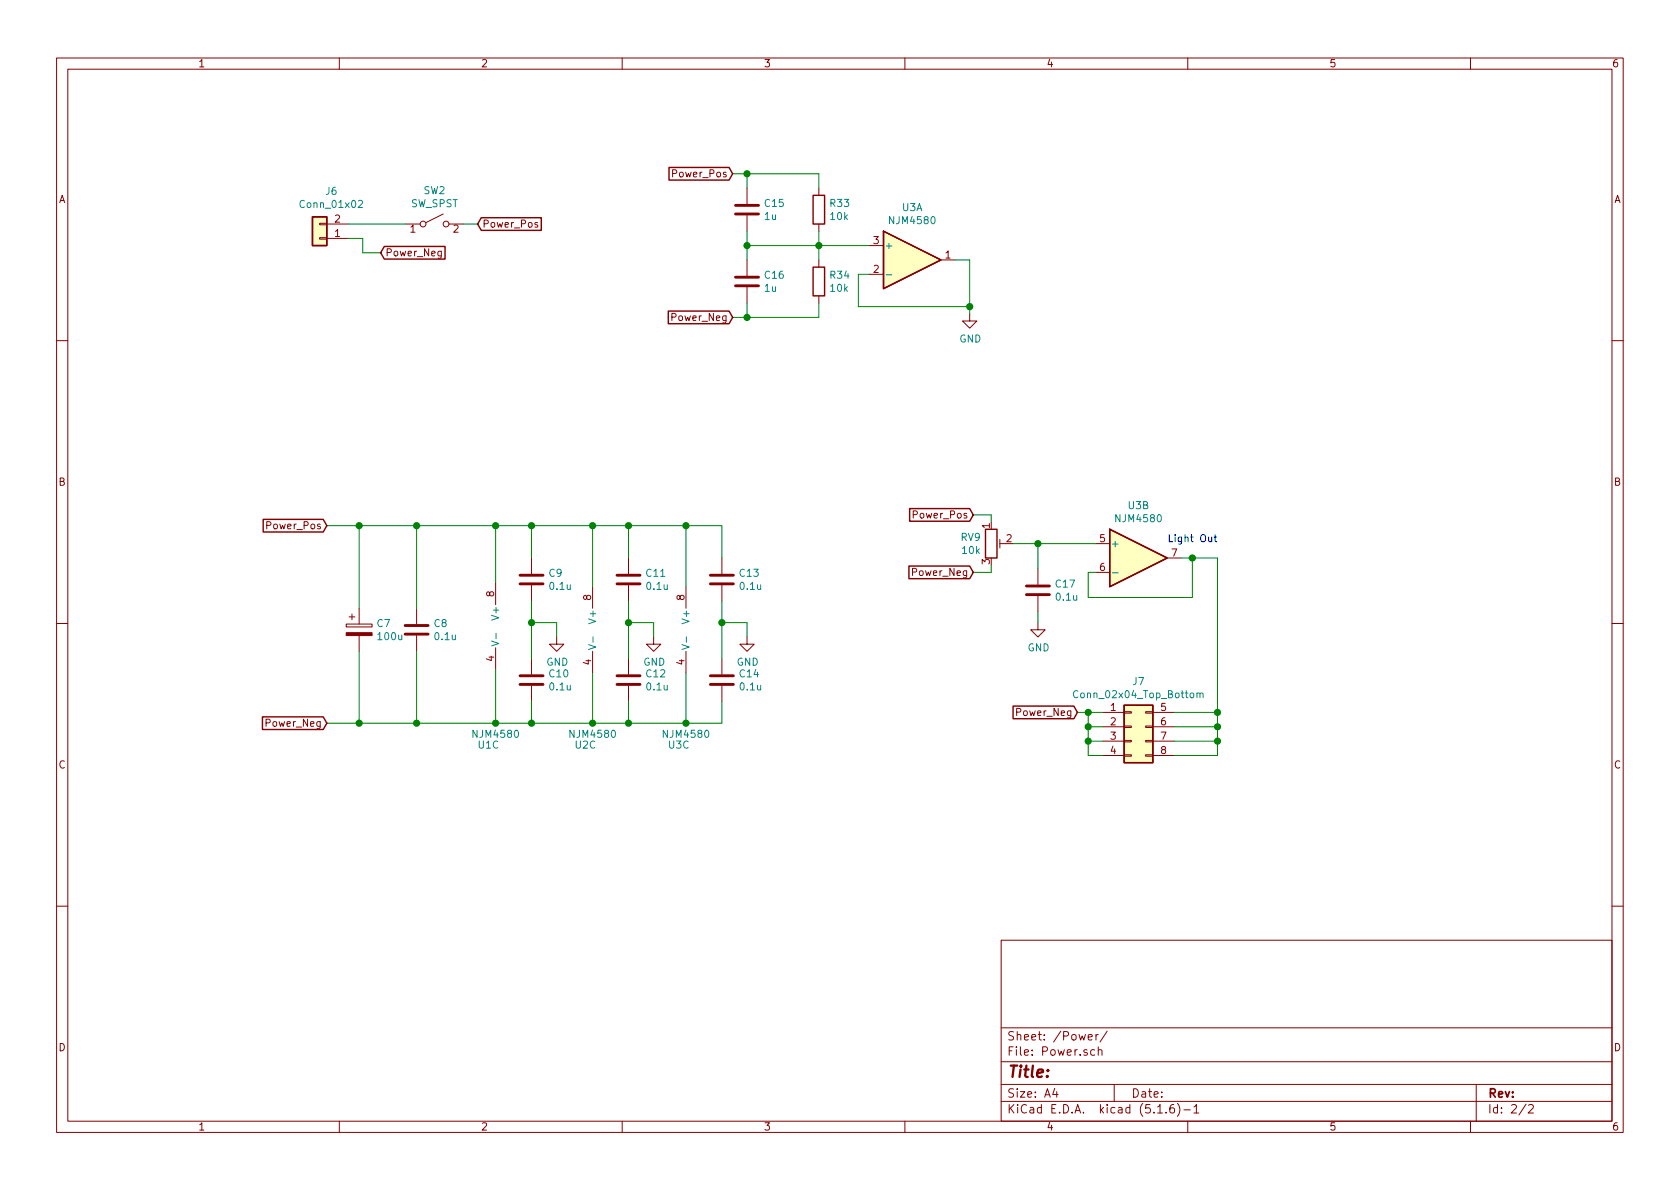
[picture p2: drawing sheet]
EESchema Schematic File Version 4
EELAYER 30 0
EELAYER END
$Descr A4 11693 8268
encoding utf-8
Sheet 2 2
Title ""
Date ""
Rev ""
Comp ""
Comment1 ""
Comment2 ""
Comment3 ""
Comment4 ""
$EndDescr
$Comp
L Amplifier_Operational:RC4558 U3
U 1 1
P 6350 1800
F 0 "U3" H 6350 2167 50  0000 C CNN
F 1 "NJM4580" H 6350 2076 50  0000 C CNN
F 2 "Package_SO:SO-8_3.9x4.9mm_P1.27mm" H 6350 1800 50  0001 C CNN
F 3 "http://www.ti.com/lit/ds/symlink/rc4558.pdf" H 6350 1800 50  0001 C CNN
	1    6350 1800
	1    0    0    -1  
$EndComp
$Comp
L Switch:SW_SPST SW2
U 1 1
P 3025 1550
F 0 "SW2" H 3025 1785 50  0000 C CNN
F 1 "SW_SPST" H 3025 1694 50  0000 C CNN
F 2 "Connector_JST:JST_XH_B2B-XH-A_1x02_P2.50mm_Vertical" H 3025 1550 50  0001 C CNN
F 3 "~" H 3025 1550 50  0001 C CNN
	1    3025 1550
	1    0    0    -1  
$EndComp
Text GLabel 2650 1750 2    50   Input ~ 0
Power_Neg
Text GLabel 3325 1550 2    50   Input ~ 0
Power_Pos
Wire Wire Line
	3325 1550 3225 1550
$Comp
L Amplifier_Operational:RC4558 U1
U 3 1
P 3550 4350
F 0 "U1" H 3400 3525 50  0000 C CNN
F 1 "NJM4580" H 3450 3600 50  0000 C CNN
F 2 "Package_SO:SO-8_3.9x4.9mm_P1.27mm" H 3550 4350 50  0001 C CNN
F 3 "http://www.ti.com/lit/ds/symlink/rc4558.pdf" H 3550 4350 50  0001 C CNN
	3    3550 4350
	1    0    0    -1  
$EndComp
$Comp
L Device:C C8
U 1 1
P 2900 4375
F 0 "C8" H 3015 4421 50  0000 L CNN
F 1 "0.1u" H 3015 4330 50  0000 L CNN
F 2 "Capacitor_SMD:C_0603_1608Metric_Pad1.05x0.95mm_HandSolder" H 2938 4225 50  0001 C CNN
F 3 "~" H 2900 4375 50  0001 C CNN
	1    2900 4375
	1    0    0    -1  
$EndComp
Text GLabel 2275 3650 0    50   Input ~ 0
Power_Pos
Text GLabel 2275 5025 0    50   Input ~ 0
Power_Neg
Wire Wire Line
	2275 3650 2500 3650
Wire Wire Line
	2500 3650 2500 4225
Wire Wire Line
	2500 4525 2500 5025
Wire Wire Line
	2500 5025 2275 5025
Wire Wire Line
	2500 5025 2900 5025
Wire Wire Line
	2900 5025 2900 4525
Connection ~ 2500 5025
Wire Wire Line
	2500 3650 2900 3650
Wire Wire Line
	2900 3650 2900 4225
Connection ~ 2500 3650
Wire Wire Line
	3450 3650 3450 4050
Connection ~ 2900 3650
Wire Wire Line
	3450 4650 3450 5025
Connection ~ 2900 5025
$Comp
L Device:R R33
U 1 1
P 5700 1450
F 0 "R33" H 5770 1496 50  0000 L CNN
F 1 "10k" H 5770 1405 50  0000 L CNN
F 2 "Resistor_SMD:R_0603_1608Metric_Pad1.05x0.95mm_HandSolder" V 5630 1450 50  0001 C CNN
F 3 "~" H 5700 1450 50  0001 C CNN
	1    5700 1450
	1    0    0    -1  
$EndComp
$Comp
L Device:R R34
U 1 1
P 5700 1950
F 0 "R34" H 5770 1996 50  0000 L CNN
F 1 "10k" H 5770 1905 50  0000 L CNN
F 2 "Resistor_SMD:R_0603_1608Metric_Pad1.05x0.95mm_HandSolder" V 5630 1950 50  0001 C CNN
F 3 "~" H 5700 1950 50  0001 C CNN
	1    5700 1950
	1    0    0    -1  
$EndComp
$Comp
L Device:C C16
U 1 1
P 5200 1950
F 0 "C16" H 5315 1996 50  0000 L CNN
F 1 "1u" H 5315 1905 50  0000 L CNN
F 2 "Capacitor_SMD:C_0603_1608Metric_Pad1.05x0.95mm_HandSolder" H 5238 1800 50  0001 C CNN
F 3 "~" H 5200 1950 50  0001 C CNN
	1    5200 1950
	1    0    0    -1  
$EndComp
$Comp
L Device:C C15
U 1 1
P 5200 1450
F 0 "C15" H 5315 1496 50  0000 L CNN
F 1 "1u" H 5315 1405 50  0000 L CNN
F 2 "Capacitor_SMD:C_0603_1608Metric_Pad1.05x0.95mm_HandSolder" H 5238 1300 50  0001 C CNN
F 3 "~" H 5200 1450 50  0001 C CNN
	1    5200 1450
	1    0    0    -1  
$EndComp
Wire Wire Line
	5200 1600 5200 1700
Wire Wire Line
	5700 1800 5700 1700
Wire Wire Line
	6050 1700 5700 1700
Connection ~ 5700 1700
Wire Wire Line
	5700 1700 5700 1600
Wire Wire Line
	5700 1700 5200 1700
Connection ~ 5200 1700
Wire Wire Line
	5200 1700 5200 1800
Text GLabel 5100 2200 0    50   Input ~ 0
Power_Neg
Text GLabel 5100 1200 0    50   Input ~ 0
Power_Pos
Wire Wire Line
	5100 1200 5200 1200
Wire Wire Line
	5200 1200 5200 1300
Wire Wire Line
	5100 2200 5200 2200
Wire Wire Line
	5200 2200 5200 2100
Wire Wire Line
	5200 2200 5700 2200
Wire Wire Line
	5700 2200 5700 2100
Connection ~ 5200 2200
Wire Wire Line
	5700 1300 5700 1200
Wire Wire Line
	5700 1200 5200 1200
Connection ~ 5200 1200
Wire Wire Line
	6050 1900 5975 1900
Wire Wire Line
	5975 1900 5975 2125
Wire Wire Line
	5975 2125 6750 2125
Wire Wire Line
	6750 2125 6750 1800
Wire Wire Line
	6750 1800 6650 1800
$Comp
L power:GND #PWR021
U 1 1
P 6750 2175
F 0 "#PWR021" H 6750 1925 50  0001 C CNN
F 1 "GND" H 6755 2002 50  0000 C CNN
F 2 "" H 6750 2175 50  0001 C CNN
F 3 "" H 6750 2175 50  0001 C CNN
	1    6750 2175
	1    0    0    -1  
$EndComp
Wire Wire Line
	6750 2175 6750 2125
Connection ~ 6750 2125
$Comp
L Device:CP C7
U 1 1
P 2500 4375
F 0 "C7" H 2618 4421 50  0000 L CNN
F 1 "100u" H 2618 4330 50  0000 L CNN
F 2 "Capacitor_THT:CP_Radial_D6.3mm_P2.50mm" H 2538 4225 50  0001 C CNN
F 3 "~" H 2500 4375 50  0001 C CNN
	1    2500 4375
	1    0    0    -1  
$EndComp
Connection ~ 3450 3650
Connection ~ 3450 5025
$Comp
L Amplifier_Operational:RC4558 U?
U 2 1
P 7925 3875
AR Path="/5FF19929" Ref="U?"  Part="2" 
AR Path="/5FED81BD/5FF19929" Ref="U3"  Part="2" 
F 0 "U3" H 7925 4242 50  0000 C CNN
F 1 "NJM4580" H 7925 4151 50  0000 C CNN
F 2 "Package_SO:SO-8_3.9x4.9mm_P1.27mm" H 7925 3875 50  0001 C CNN
F 3 "http://www.ti.com/lit/ds/symlink/rc4558.pdf" H 7925 3875 50  0001 C CNN
	2    7925 3875
	1    0    0    -1  
$EndComp
Wire Wire Line
	7625 3975 7575 3975
Wire Wire Line
	7575 3975 7575 4150
Wire Wire Line
	7575 4150 8300 4150
Wire Wire Line
	8300 4150 8300 3875
Wire Wire Line
	8300 3875 8225 3875
Wire Wire Line
	7050 3775 7225 3775
$Comp
L Device:R_POT_TRIM RV?
U 1 1
P 6900 3775
AR Path="/5FF19935" Ref="RV?"  Part="1" 
AR Path="/5FED81BD/5FF19935" Ref="RV9"  Part="1" 
F 0 "RV9" H 6830 3821 50  0000 R CNN
F 1 "10k" H 6830 3730 50  0000 R CNN
F 2 "Potentiometer_THT:Potentiometer_Bourns_3296W_Vertical" H 6900 3775 50  0001 C CNN
F 3 "~" H 6900 3775 50  0001 C CNN
	1    6900 3775
	1    0    0    -1  
$EndComp
Text GLabel 6775 3975 0    50   Input ~ 0
Power_Neg
Text GLabel 6775 3575 0    50   Input ~ 0
Power_Pos
Wire Wire Line
	6775 3575 6900 3575
Wire Wire Line
	6900 3575 6900 3625
Wire Wire Line
	6775 3975 6900 3975
Wire Wire Line
	6900 3975 6900 3925
$Comp
L Connector_Generic:Conn_02x04_Top_Bottom J?
U 1 1
P 7875 5050
AR Path="/5FF19941" Ref="J?"  Part="1" 
AR Path="/5FED81BD/5FF19941" Ref="J7"  Part="1" 
F 0 "J7" H 7925 5367 50  0000 C CNN
F 1 "Conn_02x04_Top_Bottom" H 7925 5276 50  0000 C CNN
F 2 "Connector_PinSocket_2.54mm:PinSocket_2x04_P2.54mm_Vertical" H 7875 5050 50  0001 C CNN
F 3 "~" H 7875 5050 50  0001 C CNN
	1    7875 5050
	1    0    0    -1  
$EndComp
Text GLabel 7500 4950 0    50   Input ~ 0
Power_Neg
Wire Wire Line
	7500 4950 7575 4950
Wire Wire Line
	7675 5250 7575 5250
Wire Wire Line
	7575 5250 7575 5150
Connection ~ 7575 4950
Wire Wire Line
	7575 4950 7675 4950
Wire Wire Line
	7675 5050 7575 5050
Connection ~ 7575 5050
Wire Wire Line
	7575 5050 7575 4950
Wire Wire Line
	7675 5150 7575 5150
Connection ~ 7575 5150
Wire Wire Line
	7575 5150 7575 5050
Wire Wire Line
	8300 3875 8475 3875
Wire Wire Line
	8475 3875 8475 4950
Wire Wire Line
	8475 4950 8175 4950
Connection ~ 8300 3875
Wire Wire Line
	8175 5050 8475 5050
Wire Wire Line
	8475 5050 8475 4950
Connection ~ 8475 4950
Wire Wire Line
	8175 5150 8475 5150
Wire Wire Line
	8475 5150 8475 5050
Connection ~ 8475 5050
Wire Wire Line
	8175 5250 8475 5250
Wire Wire Line
	8475 5250 8475 5150
Connection ~ 8475 5150
Text Notes 8125 3775 0    50   ~ 0
Light Out
$Comp
L Device:C C17
U 1 1
P 7225 4100
F 0 "C17" H 7340 4146 50  0000 L CNN
F 1 "0.1u" H 7340 4055 50  0000 L CNN
F 2 "Capacitor_SMD:C_0603_1608Metric_Pad1.05x0.95mm_HandSolder" H 7263 3950 50  0001 C CNN
F 3 "~" H 7225 4100 50  0001 C CNN
	1    7225 4100
	1    0    0    -1  
$EndComp
$Comp
L power:GND #PWR022
U 1 1
P 7225 4325
F 0 "#PWR022" H 7225 4075 50  0001 C CNN
F 1 "GND" H 7230 4152 50  0000 C CNN
F 2 "" H 7225 4325 50  0001 C CNN
F 3 "" H 7225 4325 50  0001 C CNN
	1    7225 4325
	1    0    0    -1  
$EndComp
Wire Wire Line
	7225 4325 7225 4250
Wire Wire Line
	7225 3950 7225 3775
Connection ~ 7225 3775
Wire Wire Line
	7225 3775 7625 3775
$Comp
L Device:C C9
U 1 1
P 3700 4025
F 0 "C9" H 3815 4071 50  0000 L CNN
F 1 "0.1u" H 3815 3980 50  0000 L CNN
F 2 "Capacitor_SMD:C_0603_1608Metric_Pad1.05x0.95mm_HandSolder" H 3738 3875 50  0001 C CNN
F 3 "~" H 3700 4025 50  0001 C CNN
	1    3700 4025
	1    0    0    -1  
$EndComp
$Comp
L power:GND #PWR018
U 1 1
P 3875 4425
F 0 "#PWR018" H 3875 4175 50  0001 C CNN
F 1 "GND" H 3880 4252 50  0000 C CNN
F 2 "" H 3875 4425 50  0001 C CNN
F 3 "" H 3875 4425 50  0001 C CNN
	1    3875 4425
	1    0    0    -1  
$EndComp
$Comp
L Device:C C10
U 1 1
P 3700 4725
F 0 "C10" H 3815 4771 50  0000 L CNN
F 1 "0.1u" H 3815 4680 50  0000 L CNN
F 2 "Capacitor_SMD:C_0603_1608Metric_Pad1.05x0.95mm_HandSolder" H 3738 4575 50  0001 C CNN
F 3 "~" H 3700 4725 50  0001 C CNN
	1    3700 4725
	1    0    0    -1  
$EndComp
Wire Wire Line
	3700 4875 3700 5025
Connection ~ 3700 5025
Wire Wire Line
	3700 5025 3450 5025
Wire Wire Line
	3700 4575 3700 4325
Wire Wire Line
	3700 3875 3700 3650
Connection ~ 3700 3650
Wire Wire Line
	3700 3650 3450 3650
Wire Wire Line
	3875 4425 3875 4325
Wire Wire Line
	3875 4325 3700 4325
Connection ~ 3700 4325
Wire Wire Line
	3700 4325 3700 4175
Wire Wire Line
	3450 5025 2900 5025
Wire Wire Line
	2900 3650 3450 3650
Wire Wire Line
	4375 4325 4375 4175
Connection ~ 4375 4325
Wire Wire Line
	4550 4325 4375 4325
Wire Wire Line
	4550 4425 4550 4325
Wire Wire Line
	4375 3875 4375 3650
Wire Wire Line
	4375 4575 4375 4325
$Comp
L Device:C C12
U 1 1
P 4375 4725
F 0 "C12" H 4490 4771 50  0000 L CNN
F 1 "0.1u" H 4490 4680 50  0000 L CNN
F 2 "Capacitor_SMD:C_0603_1608Metric_Pad1.05x0.95mm_HandSolder" H 4413 4575 50  0001 C CNN
F 3 "~" H 4375 4725 50  0001 C CNN
	1    4375 4725
	1    0    0    -1  
$EndComp
$Comp
L power:GND #PWR019
U 1 1
P 4550 4425
F 0 "#PWR019" H 4550 4175 50  0001 C CNN
F 1 "GND" H 4555 4252 50  0000 C CNN
F 2 "" H 4550 4425 50  0001 C CNN
F 3 "" H 4550 4425 50  0001 C CNN
	1    4550 4425
	1    0    0    -1  
$EndComp
$Comp
L Device:C C11
U 1 1
P 4375 4025
F 0 "C11" H 4490 4071 50  0000 L CNN
F 1 "0.1u" H 4490 3980 50  0000 L CNN
F 2 "Capacitor_SMD:C_0603_1608Metric_Pad1.05x0.95mm_HandSolder" H 4413 3875 50  0001 C CNN
F 3 "~" H 4375 4025 50  0001 C CNN
	1    4375 4025
	1    0    0    -1  
$EndComp
Wire Wire Line
	4125 3650 3700 3650
Wire Wire Line
	4125 5025 3700 5025
Wire Wire Line
	4125 3650 4375 3650
Wire Wire Line
	4125 5025 4375 5025
$Comp
L Amplifier_Operational:RC4558 U2
U 3 1
P 4225 4375
F 0 "U2" H 4075 3575 50  0000 C CNN
F 1 "NJM4580" H 4125 3650 50  0000 C CNN
F 2 "Package_SO:SO-8_3.9x4.9mm_P1.27mm" H 4225 4375 50  0001 C CNN
F 3 "http://www.ti.com/lit/ds/symlink/rc4558.pdf" H 4225 4375 50  0001 C CNN
	3    4225 4375
	1    0    0    -1  
$EndComp
Wire Wire Line
	4125 4075 4125 3650
Wire Wire Line
	4125 4675 4125 5025
Connection ~ 4125 3650
Connection ~ 4125 5025
Connection ~ 4375 3650
Connection ~ 4375 5025
Wire Wire Line
	4375 4875 4375 5025
Wire Wire Line
	4375 3650 4775 3650
Wire Wire Line
	4375 5025 4775 5025
$Comp
L Amplifier_Operational:RC4558 U3
U 3 1
P 4875 4375
F 0 "U3" H 4725 3575 50  0000 C CNN
F 1 "NJM4580" H 4775 3650 50  0000 C CNN
F 2 "Package_SO:SO-8_3.9x4.9mm_P1.27mm" H 4875 4375 50  0001 C CNN
F 3 "http://www.ti.com/lit/ds/symlink/rc4558.pdf" H 4875 4375 50  0001 C CNN
	3    4875 4375
	1    0    0    -1  
$EndComp
Wire Wire Line
	4775 3650 4775 4075
Wire Wire Line
	4775 5025 4775 4675
Wire Wire Line
	5025 4325 5025 4175
Connection ~ 5025 4325
Wire Wire Line
	5200 4325 5025 4325
Wire Wire Line
	5200 4425 5200 4325
Wire Wire Line
	5025 3875 5025 3650
Wire Wire Line
	5025 4575 5025 4325
$Comp
L Device:C C14
U 1 1
P 5025 4725
F 0 "C14" H 5140 4771 50  0000 L CNN
F 1 "0.1u" H 5140 4680 50  0000 L CNN
F 2 "Capacitor_SMD:C_0603_1608Metric_Pad1.05x0.95mm_HandSolder" H 5063 4575 50  0001 C CNN
F 3 "~" H 5025 4725 50  0001 C CNN
	1    5025 4725
	1    0    0    -1  
$EndComp
$Comp
L power:GND #PWR020
U 1 1
P 5200 4425
F 0 "#PWR020" H 5200 4175 50  0001 C CNN
F 1 "GND" H 5205 4252 50  0000 C CNN
F 2 "" H 5200 4425 50  0001 C CNN
F 3 "" H 5200 4425 50  0001 C CNN
	1    5200 4425
	1    0    0    -1  
$EndComp
$Comp
L Device:C C13
U 1 1
P 5025 4025
F 0 "C13" H 5140 4071 50  0000 L CNN
F 1 "0.1u" H 5140 3980 50  0000 L CNN
F 2 "Capacitor_SMD:C_0603_1608Metric_Pad1.05x0.95mm_HandSolder" H 5063 3875 50  0001 C CNN
F 3 "~" H 5025 4025 50  0001 C CNN
	1    5025 4025
	1    0    0    -1  
$EndComp
Wire Wire Line
	5025 4875 5025 5025
Wire Wire Line
	5025 5025 4775 5025
Connection ~ 4775 5025
Wire Wire Line
	5025 3650 4775 3650
Connection ~ 4775 3650
$Comp
L Connector_Generic:Conn_01x02 J6
U 1 1
P 2225 1650
F 0 "J6" H 2143 1325 50  0000 C CNN
F 1 "Conn_01x02" H 2143 1416 50  0000 C CNN
F 2 "Connector_JST:JST_XH_B2B-XH-A_1x02_P2.50mm_Vertical" H 2225 1650 50  0001 C CNN
F 3 "~" H 2225 1650 50  0001 C CNN
	1    2225 1650
	-1   0    0    1   
$EndComp
Wire Wire Line
	2425 1550 2825 1550
Wire Wire Line
	2425 1650 2525 1650
Wire Wire Line
	2525 1650 2525 1750
Wire Wire Line
	2525 1750 2650 1750
$EndSCHEMATC
